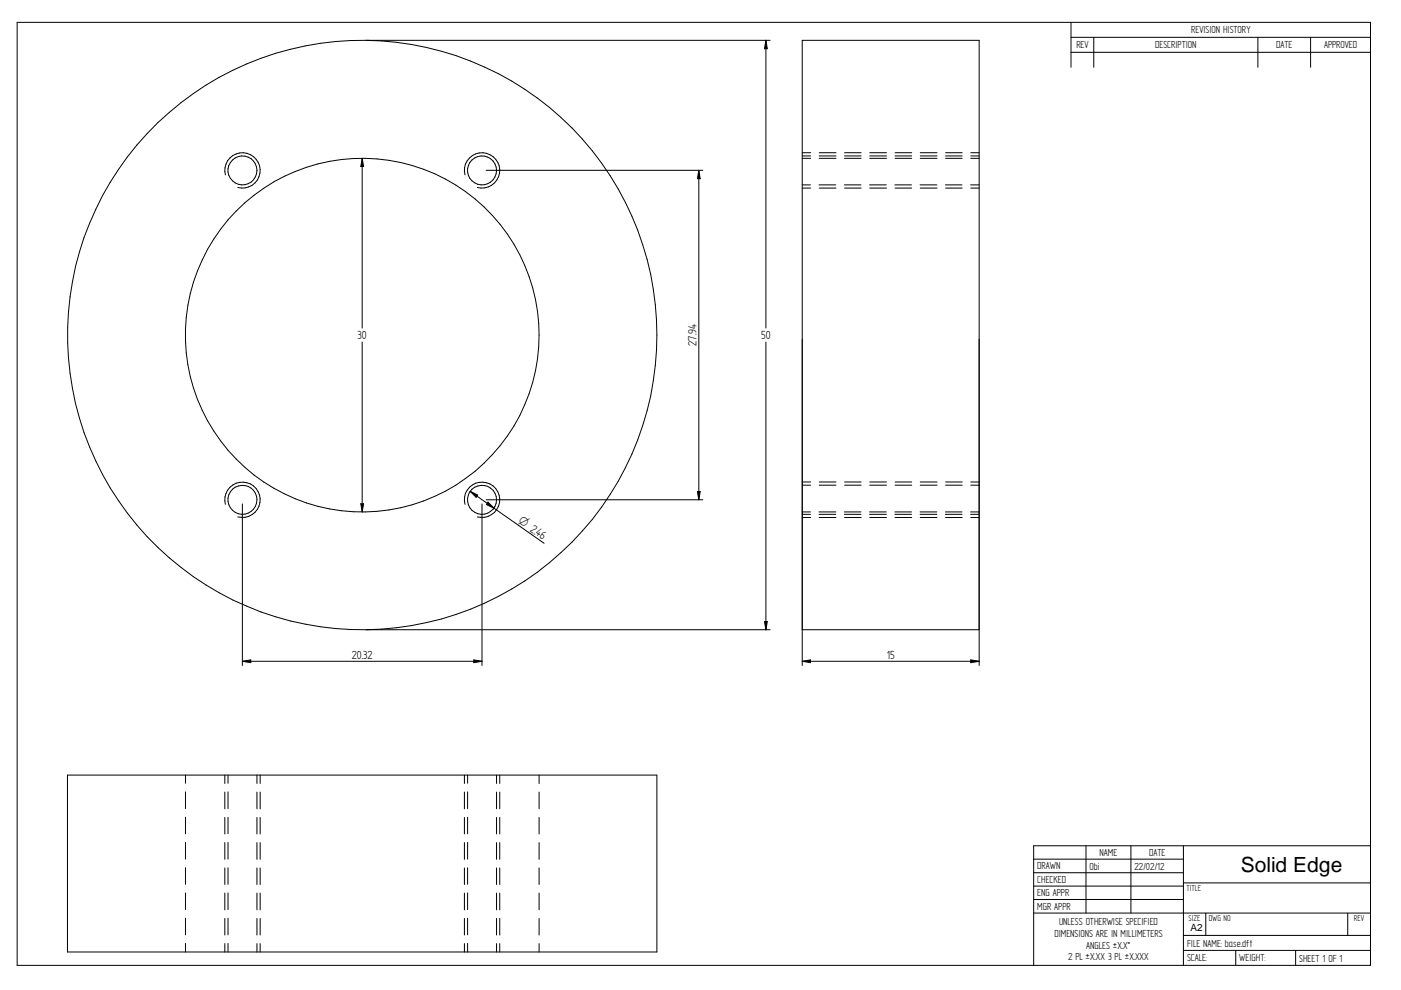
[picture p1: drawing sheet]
<svg xmlns="http://www.w3.org/2000/svg" width="297mm" height="210mm" viewBox="0 0 297 210" stroke-linecap="round" stroke-linejoin="round" font-family="sans-serif">
<g fill="none" stroke="#000" stroke-width=".21">
<path d="M3.6 4.7h287v200h-287zM77.7 8.6h85.6M162.4 8.6l.3 1.7h-.6zM162.4 8.6v61M227.1 4.7v9.6M227.1 7.9h63.5M227.1 11.1h63.5M231.9 7.9v6.4M266.7 7.9v6.4M277.9 7.9v6.4M47.8 37.1a3.7 3.7 0 0 1 3.3-4.7 3.7 3.7 0 0 1 4 4.1 3.7 3.7 0 0 1-4.7 3.3M76.8 33.6l.3 1.7h-.6z"/>
<path d="M76.8 33.6v36M98.6 37.1a3.7 3.7 0 0 1 3.3-4.7 3.7 3.7 0 0 1 4 4.1 3.7 3.7 0 0 1-4.7 3.3M103.1 36.1h45.9M148.2 36.1l.3 1.8h-.6zM148.2 36.1v69.9M170.1 33.6h1.8M170.1 33.1h1.8M170.1 39.2h1.7M170.1 39.9h1.8M170.1 32.4h1.8M173.6 39.2h3.6M173.7 33.6h3.5"/>
<path d="M173.7 33.1h3.5M173.7 39.9h3.5M173.7 32.4h3.5M179 39.2h3.5M179.1 33.6h3.5M179.1 33.1h3.5M179.1 39.9h3.5M179.1 32.4h3.5M184.4 39.2h3.5M184.4 33.6h3.6M184.4 33.1h3.6M184.4 39.9h3.6"/>
<path d="M184.4 32.4h3.6M189.7 39.2h3.5M189.8 33.6h3.5M189.8 33.1h3.5M189.8 39.9h3.5M189.8 32.4h3.5M195.1 39.2h3.5M195.1 33.6h3.6M195.1 33.1h3.6M195.1 39.9h3.6M195.1 32.4h3.6M200.4 39.2h3.6"/>
<path d="M200.5 33.6h3.5M200.5 33.1h3.5M200.5 39.9h3.5M200.5 32.4h3.5M205.8 39.2h1.8M205.8 33.6h1.8M205.8 33.1h1.8M205.8 39.9h1.8M205.8 32.4h1.8M76.8 72.5v36M162.4 72.5v61M47.8 106.9a3.8 3.8 0 0 1 3.3-4.7 3.8 3.8 0 0 1 4.1 4.1 3.8 3.8 0 0 1-4.8 3.3"/>
<path d="M51.4 106.8v34.3M76.5 106.8h.6l-.3 1.7zM98.6 106.9a3.8 3.8 0 0 1 3.3-4.7 3.8 3.8 0 0 1 4.1 4.1 3.8 3.8 0 0 1-4.8 3.3M99.7 104.2l5 3.5M99.7 104.2l1.6 .7-.3 .6zM102.2 106.8v34.3M103.1 106h45.9M103.5 106.5l1.2 1.2-1.6-.7zM104.7 107.7l10.7 7.5M147.9 104.2h.6l-.3 1.8zM170.1 108.5h1.7M170.1 102.9h1.8"/>
<path d="M170.1 109.1h1.7M170.1 109.7h1.8M170.1 102.2h1.8M173.6 108.5h3.6M173.6 109.1h3.6M173.7 102.9h3.5M173.7 109.7h3.5M173.7 102.2h3.5M179 108.5h3.5M179 109.1h3.5M179.1 102.9h3.5M179.1 109.7h3.5"/>
<path d="M179.1 102.2h3.5M184.4 108.5h3.5M184.4 109.1h3.5M184.4 102.9h3.6M184.4 109.7h3.6M184.4 102.2h3.6M189.7 108.5h3.5M189.7 109.1h3.5M189.8 102.9h3.5M189.8 109.7h3.5M189.8 102.2h3.5M195.1 108.5h3.5"/>
<path d="M195.1 109.1h3.5M195.1 102.9h3.6M195.1 109.7h3.6M195.1 102.2h3.6M200.4 108.5h3.6M200.4 109.1h3.6M200.5 102.9h3.5M200.5 109.7h3.5M200.5 102.2h3.5M205.8 108.5h1.8M205.8 109.1h1.8M205.8 102.9h1.8"/>
<path d="M205.8 109.7h1.8M205.8 102.2h1.8M77.7 133.5h85.6M100.5 139.9l1.7 .3-1.7 .3zM162.1 131.8h.6l-.3 1.7zM170.1 133.5h37.5M205.8 139.9l1.8 .3-1.8 .3zM51.4 140.2l1.8-.3v.6zM51.4 140.2h50.8M170.1 141.1v-132.5h37.5v132.5M170.1 140.2h37.5M170.1 140.2l1.7-.3v.6z"/>
<path d="M14.3 164.3h125v37.5h-125zM39.3 164.3v1.8M39.3 167.9v3.5M39.3 173.3v3.5M39.3 178.6v3.6M47.7 164.3v1.8M47.7 167.9v3.6M47.7 173.3v3.5M47.7 178.6v3.6M48.3 164.3v1.8M48.3 167.9v3.5M48.3 173.3v3.5"/>
<path d="M48.3 178.6v3.6M54.5 164.3v1.8M54.5 167.9v3.6M54.5 173.3v3.5M54.5 178.6v3.6M55.2 164.3v1.8M55.2 167.9v3.6M55.2 173.3v3.5M55.2 178.6v3.6M98.5 164.3v1.8M98.5 167.9v3.6M98.5 173.3v3.5"/>
<path d="M98.5 178.6v3.6M99.1 164.3v1.8M99.1 167.9v3.5M99.1 173.3v3.5M99.1 178.6v3.6M105.3 164.3v1.8M105.3 167.9v3.6M105.3 173.3v3.5M105.3 178.6v3.6M106 164.3v1.8M106 167.9v3.6M106 173.3v3.5"/>
<path d="M106 178.6v3.6M114.3 164.3v1.8M114.3 167.9v3.6M114.3 173.3v3.5M114.3 178.6v3.6M230.2 179.3v14.3M239.8 179.3v14.3M250.9 179.3v25.4M290.6 179.3h-71.4v25.4M39.3 184v3.5M39.3 189.3v3.6M39.3 194.7v3.5"/>
<path d="M47.7 184v3.5M47.7 189.4v3.5M47.7 194.7v3.5M48.3 184v3.5M48.3 189.3v3.6M48.3 194.7v3.5M54.5 184v3.5M54.5 189.4v3.5M54.5 194.7v3.5M55.2 184v3.5M55.2 189.4v3.5M55.2 194.7v3.5"/>
<path d="M98.5 184v3.5M98.5 189.4v3.5M98.5 194.7v3.5M99.1 184v3.5M99.1 189.3v3.6M99.1 194.7v3.5M105.3 184v3.5M105.3 189.4v3.5M105.3 194.7v3.5M106 184v3.5M106 189.4v3.5M106 194.7v3.5"/>
<path d="M114.3 184v3.5M114.3 189.4v3.5M114.3 194.7v3.5M219.2 182.2h31.7M219.2 185h31.7M219.2 187.9h31.7M219.2 190.7h31.7M219.2 193.6h71.4M250.9 187.2h39.7M250.9 198.3h39.7M255.6 193.6v4.7M285.7 193.6v4.7"/>
<path d="M39.3 200v1.8M47.7 200.1v1.7M48.3 200v1.8M54.5 200.1v1.7M55.2 200.1v1.7M98.5 200.1v1.7M99.1 200v1.8M105.3 200.1v1.7M106 200.1v1.7M114.3 200.1v1.7M250.9 201.5h39.7M262 201.5v3.2"/>
<path d="M274.7 201.5v3.2"/>
<circle cx="51.4" cy="36.1" r="3.1"/>
<circle cx="102.2" cy="36.1" r="3.1"/>
<circle cx="76.8" cy="71" r="62.5"/>
<circle cx="76.8" cy="71" r="37.5"/>
<circle cx="51.4" cy="106" r="3.1"/>
<circle cx="102.2" cy="106" r="3.1"/>
</g>
<path d="M162.4 8.6l.3 1.7h-.6zM76.8 33.6l.3 1.7h-.6zM148.2 36.1l.3 1.8h-.6zM76.5 106.8h.6l-.3 1.7zM99.7 104.2l1.6 .7-.3 .6zM103.5 106.5l1.2 1.2-1.6-.7zM147.9 104.2h.6l-.3 1.8zM162.1 131.8h.6l-.3 1.7zM51.4 140.2l1.8-.3v.6zM100.5 139.9l1.7 .3-1.7 .3zM170.1 140.2l1.7-.3v.6zM205.8 139.9l1.8 .3-1.8 .3z" fill="#000"/>
<text font-size="4.4" x="263.1" y="184.8">Solid Edge</text>
<g font-size="2.8">
<text x="75.8" y="71.9">30</text>
<text x="161.4" y="71.9">50</text>
<text x="147.7" y="73.4" transform="rotate(-90 147.7 73.4)">27.94</text>
<text x="113.4" y="113.3" transform="rotate(35 113.4 113.3)">46</text>
<text x="74.6" y="139.8">20.32</text>
<text x="188" y="139.8">15</text>
</g>
<text font-size="2.7" x="109.8" y="110.7" transform="rotate(35 109.8 110.7)">O 2.</text>
<g font-size="2.5">
<text x="228.2" y="10.2">REV</text>
<text x="244.9" y="10.2">DESCRIPTION</text>
<text x="252.5" y="7.1">REVISION HISTORY</text>
<text x="270.6" y="10.2">DATE</text>
<text x="280.8" y="10.2">APPROVED</text>
<text x="219.9" y="184.3">DRAWN</text>
<text x="231" y="184.4">Obi</text>
<text x="233.1" y="181.4">NAME</text>
<text x="240.5" y="184.4">22/02/12</text>
<text x="243.6" y="181.4">DATE</text>
<text x="219.9" y="187.2">CHECKED</text>
<text x="219.9" y="190">ENG APPR</text>
<text x="219.9" y="192.9">MGR APPR</text>
<text x="224.5" y="196.1">UNLESS OTHERWISE SPECIFIED</text>
<text x="223.6" y="198.6">DIMENSIONS ARE IN MILLIMETERS</text>
<text x="226.4" y="203.6">2 PL ±X.XX 3 PL ±X.XXX</text>
<text x="230.3" y="201.1">ANGLES ±X.X°</text>
<text x="251.7" y="200.7">FILE NAME: base.dft</text>
<text x="251.7" y="203.8">SCALE:</text>
<text x="262.8" y="203.8">WEIGHT:</text>
<text x="275.5" y="203.9">SHEET 1 OF 1</text>
</g>
<text font-size="2.1" x="252.4" y="197.3">A2</text>
<g font-size="2">
<text x="251.5" y="188.8">TITLE</text>
<text x="252" y="195.2">SIZE</text>
<text x="256.3" y="195.2">DWG NO</text>
<text x="287.1" y="195.2">REV</text>
</g>
</svg>
